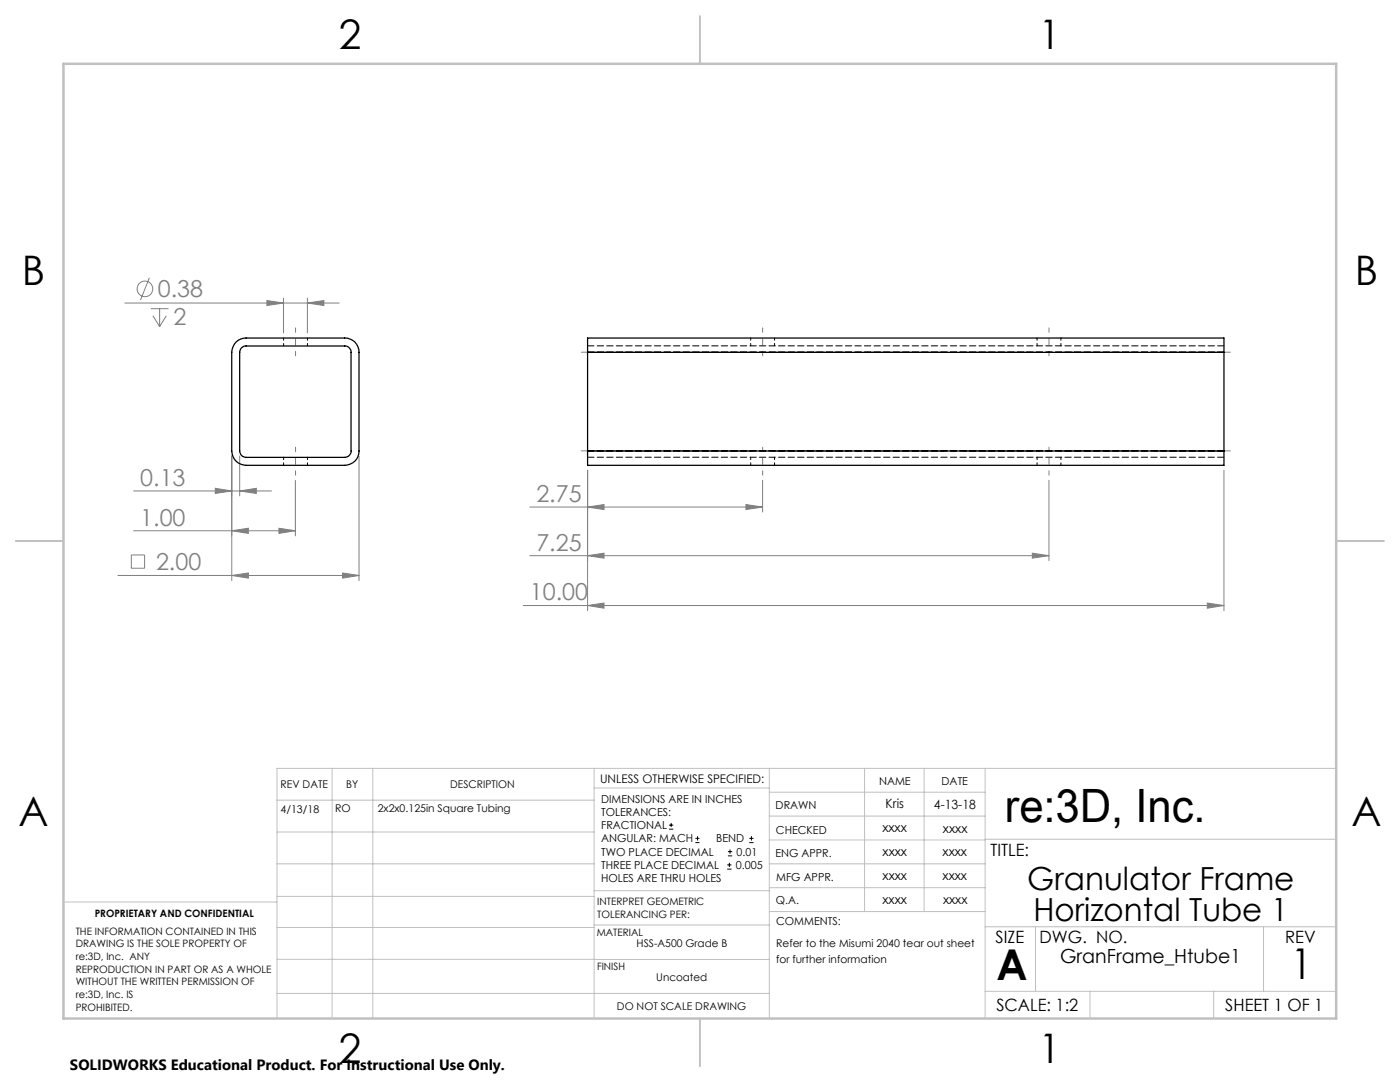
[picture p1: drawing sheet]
<svg xmlns="http://www.w3.org/2000/svg" width="279mm" height="216mm" viewBox="0 0 279 216" stroke-linecap="round" stroke-linejoin="round" font-family="sans-serif">
<g fill="none" stroke="#808080" stroke-width=".2">
<path d="M29.8 55.4l-1.8 4.5M53.3 60l3.3 .5-3.3 .5zM56.6 59.5v6.9M61.3 59.5v6.9M24.9 60.5h42.8M30.1 61.6h3.5M30.5 63l1.4 2.2M31.9 61.6v3.6M33.2 63l-1.3 2.2M61.3 60.5l3.3-.5v1zM26.7 98h27.5M43 97.4l3.2 .6-3.2 .5z"/>
<path d="M46.2 91v24.9M47.8 98l3.4-.6v1.1zM47.8 91v8M58.9 95.8v11.1M71.6 91v24.9M117.3 93.8v28M152.2 95.8v6.4M209.3 95.8v16.1M244.3 93.8v28M23.5 114.8h48.1M26.2 110.7h2.7v2.7h-2.7zM26.7 105.9h32.2"/>
<path d="M46.2 105.9l3.4-.5v1zM46.2 114.8l3.4-.5v1.1zM55.7 105.4l3.2 .5-3.2 .5zM68.4 114.3l3.2 .5-3.2 .6zM105.7 101.2h46.5M105.7 110.9h103.6M117.3 101.2l3.2-.5v1zM117.3 110.9l3.2-.5v1zM148.9 100.7l3.3 .5-3.3 .5zM206 110.4l3.3 .5-3.3 .5zM104.4 120.8h139.9M117.3 120.8l3.2-.5v1.1z"/>
<path d="M240.9 120.3l3.4 .5-3.4 .6z"/>
<circle cx="28.9" cy="57.6" r="1.55"/>
</g>
<g fill="none" stroke="#000" stroke-width=".2">
<path d="M133.5 165.5h.9M133.5 164.6h.9M133.9 164.2v.8M138.8 168.1h.8M138.8 167.3h.8M139.2 166.9v.8M145.1 173.4h.9M145.1 172.6h.9M145.3 170.8h.8M145.3 169.9h.8M145.6 172.2v.8M145.7 169.5v.9"/>
<path d="M149.5 168.1h.9M149.5 167.3h.9M150 166.9v.8"/>
</g>
<path d="M115.3 70.3h131M115.3 90h131" fill="none" stroke="#808080" stroke-width=".2" stroke-dasharray="15.2 1.3 1.3 1.3" stroke-dashoffset="-.7"/>
<path d="M59 71v-5.6M152.2 71v-5.6M209.4 71v-5.6M59 94.8v-5.6M152.2 94.8v-5.6M209.4 94.8v-5.6" fill="none" stroke="#808080" stroke-width=".2" stroke-dasharray="15.2 1.3 1.3 1.3" stroke-dashoffset="14.4"/>
<g fill="none" stroke="#c0c0c0" stroke-width=".2">
<path d="M55.3 159.7h63.3M66.3 153.3v49.9M74.4 153.3v49.9M118.6 153.3v49.9M118.6 157.2h34.9M153.5 153.3v49.9M153.5 158.1h43.1M172.5 153.3v28.6M184.4 153.3v28.6M196.6 153.3v49.9M266.7 153.3h-211.4v49.9M55.3 178.9h63.3"/>
<path d="M55.3 172.4h63.3M55.3 166h63.3M55.3 180h-42.7v23.2M118.6 177.7h35M153.5 167.6h43.1M153.5 162.8h43.1M153.5 172.4h43.1M153.5 177.1h43.1M196.6 167.5h70.1M55.3 198.2h98.2M55.3 191.4l98.2 .1M55.3 185.1h63.3"/>
<path d="M118.6 184.6h35M153.6 181.9h43M196.6 197.8h70.1M196.6 184.9h70.1M206.7 184.9v12.9M217.5 197.8v5.4M242.2 197.8v5.4M252.2 184.9v12.9"/>
</g>
<path d="M139.7 3.2v9.5M3.1 107.9h9.6M266.7 107.9h9.5M139.7 203.2v9.6" fill="none" stroke="#c0c0c0" stroke-width=".25"/>
<path d="M12.7 12.7h254v190.5h-254z" fill="none" stroke="#c0c0c0" stroke-width=".5"/>
<g fill="#808080">
<path d="M148.9 100.7l3.3 .5-3.3 .5zM117.3 101.2l3.2-.5v1zM206 110.4l3.3 .5-3.3 .5zM117.3 110.9l3.2-.5v1z"/>
<path d="M53.3 60l3.3 .5-3.3 .5zM61.3 60.5l3.3-.5v1zM43 97.4l3.2 .6-3.2 .5zM47.8 98l3.4-.6v1.1zM117.3 120.8l3.2-.5v1.1zM240.9 120.3l3.4 .5-3.4 .6z"/>
<path d="M46.2 114.8l3.4-.5v1.1zM68.4 114.3l3.2 .5-3.2 .6z"/>
<path d="M55.7 105.4l3.2 .5-3.2 .5zM46.2 105.9l3.4-.5v1z"/>
</g>
<path d="M47.1 68.3a2.87 2.87 0 0 1 2-.8h19.7a2.77 2.77 0 0 1 2.8 2.8v19.7a2.83 2.83 0 0 1-2.8 2.9h-19.7a2.89 2.89 0 0 1-2.9-2.9v-19.7a3.3 3.3 0 0 1 .9-2zM48.2 69.4l.7-.4h19.9a1.21 1.21 0 0 1 1.3 1.3v19.7a1.26 1.26 0 0 1-1.3 1.3h-19.7a1.33 1.33 0 0 1-1.3-1.3v-19.7zM117.3 70.3v-2.8h127v2.8M117.3 70.3v19.7M117.3 70.3h127M244.3 70.3v19.7M117.3 90v2.9h127v-2.9M117.3 90h127" fill="none" stroke="#000" stroke-width=".25"/>
<path d="M56.6 67.4v1.6M61.4 69v-1.6M149.8 67.4v1.6M154.6 69v-1.6M207 67.4v1.6M211.7 69v-1.6M56.6 91.2v1.6M61.4 92.8v-1.6M149.8 91.2v1.6M154.6 92.8v-1.6M207 91.2v1.6M211.7 92.8v-1.6" fill="none" stroke="#000" stroke-width=".2" stroke-dasharray="1.3 .6" stroke-dashoffset=".8"/>
<path d="M117.3 69h127M117.3 70.3h127M117.3 91.2h127M117.3 90h127" fill="none" stroke="#000" stroke-width=".2" stroke-dasharray="1.3 .6"/>
<text font-size="9.2" x="200.5" y="164.1">re:3D, Inc.</text>
<g font-size="8.5">
<text x="198.9" y="195.5">A</text>
<text x="257.6" y="195.4">1</text>
</g>
<g font-size="8.1">
<text x="67.6" y="9.7">2</text>
<text x="207.3" y="9.7">1</text>
<text x="4.4" y="57">B</text>
<text x="270.4" y="57">B</text>
<text x="3.7" y="164.9">A</text>
<text x="269.7" y="164.9">A</text>
<text x="67.6" y="212.2">2</text>
<text x="207.3" y="212.2">1</text>
</g>
<g font-size="6.3">
<text x="205" y="177.5">Granulator Frame</text>
<text x="206.3" y="183.9">Horizontal Tube 1</text>
</g>
<g font-size="4.7" fill="#808080">
<text x="31.5" y="59.3">0.38</text>
<text x="34.6" y="64.9">2</text>
<text x="28" y="96.9">0.13</text>
<text x="107" y="100.1">2.75</text>
<text x="28" y="104.9">1.00</text>
<text x="31.1" y="113.8">2.00</text>
<text x="107" y="109.8">7.25</text>
<text x="105.7" y="119.8">10.00</text>
</g>
<text font-size="3.9" x="211.6" y="192.1">GranFrame_Htube1</text>
<g font-size="3.4">
<text x="197.7" y="170.8">TITLE:</text>
<text x="198.7" y="188.1">SIZE</text>
<text x="207.5" y="188.1">DWG. NO.</text>
<text x="256.5" y="188.2">REV</text>
<text x="198.8" y="201.7">SCALE: 1:2</text>
<text x="244.5" y="201.7">SHEET 1 OF 1</text>
</g>
<text font-size="3" x="14" y="213.5">SOLIDWORKS Educational Product. For Instructional Use Only.</text>
<g font-size="2.5">
<text x="176.7" y="161.3">Kris</text>
<text x="186.4" y="161.4">4-13-18</text>
<text x="176.1" y="166.1">xxxx</text>
<text x="188.2" y="166.2">xxxx</text>
<text x="176.1" y="170.8">xxxx</text>
<text x="188.1" y="170.8">xxxx</text>
<text x="176.1" y="175.6">xxxx</text>
<text x="188.1" y="175.6">xxxx</text>
<text x="176.1" y="180.4">xxxx</text>
<text x="188.2" y="180.3">xxxx</text>
</g>
<text font-size="2.4" x="119.8" y="156.2">UNLESS OTHERWISE SPECIFIED:</text>
<g font-size="2.2">
<text x="120" y="160.1">DIMENSIONS ARE IN INCHES</text>
<text x="154.8" y="161.4">DRAWN</text>
<text x="175.4" y="156.6">NAME</text>
<text x="187.9" y="156.7">DATE</text>
<text x="120" y="162.8">TOLERANCES:</text>
<text x="120" y="165.4">FRACTIONAL</text>
<text x="154.9" y="166.3">CHECKED</text>
<text x="120" y="173.4">THREE PLACE DECIMAL</text>
<text x="120" y="168.1">ANGULAR: MACH</text>
<text x="120" y="170.7">TWO PLACE DECIMAL</text>
<text x="142.9" y="168.1">BEND</text>
<text x="146.9" y="173.4">0.005</text>
<text x="147" y="170.7">0.01</text>
<text x="154.8" y="171">ENG APPR.</text>
<text x="120" y="176">HOLES ARE THRU HOLES</text>
<text x="154.9" y="175.7">MFG APPR.</text>
<text x="154.9" y="180.4">Q.A.</text>
<text x="154.9" y="184.6">COMMENTS:</text>
</g>
<g font-size="2.1">
<text x="56" y="157.2">REV DATE</text>
<text x="69.1" y="157.2">BY</text>
<text x="89.8" y="157.2">DESCRIPTION</text>
<text x="56" y="162.2">4/13/18</text>
<text x="66.9" y="162.1">RO</text>
<text x="75.4" y="162.1">2x2x0.125in Square Tubing</text>
<text x="127" y="189">HSS-A500 Grade B</text>
<text x="154.9" y="189">Refer to the Misumi 2040 tear out sheet</text>
<text x="131" y="195.8">Uncoated</text>
<text x="154.9" y="192.1">for further information</text>
<text x="123.1" y="201.6">DO NOT SCALE DRAWING</text>
</g>
<g font-size="2">
<text x="18.9" y="182.9">PROPRIETARY AND CONFIDENTIAL</text>
<text x="119.2" y="180.6">INTERPRET GEOMETRIC</text>
<text x="119.2" y="183.1">TOLERANCING PER:</text>
<text x="15.1" y="186.5">THE INFORMATION CONTAINED IN THIS</text>
<text x="15.1" y="189">DRAWING IS THE SOLE PROPERTY OF</text>
<text x="15.1" y="191.6">re:3D, Inc. ANY</text>
<text x="119.1" y="186.7">MATERIAL</text>
<text x="15.1" y="194.1">REPRODUCTION IN PART OR AS A WHOLE</text>
<text x="15.1" y="196.6">WITHOUT THE WRITTEN PERMISSION OF</text>
<text x="119.1" y="193.5">FINISH</text>
<text x="15.1" y="199.1">re:3D, Inc. IS</text>
<text x="15.1" y="201.7">PROHIBITED.</text>
</g>
</svg>
